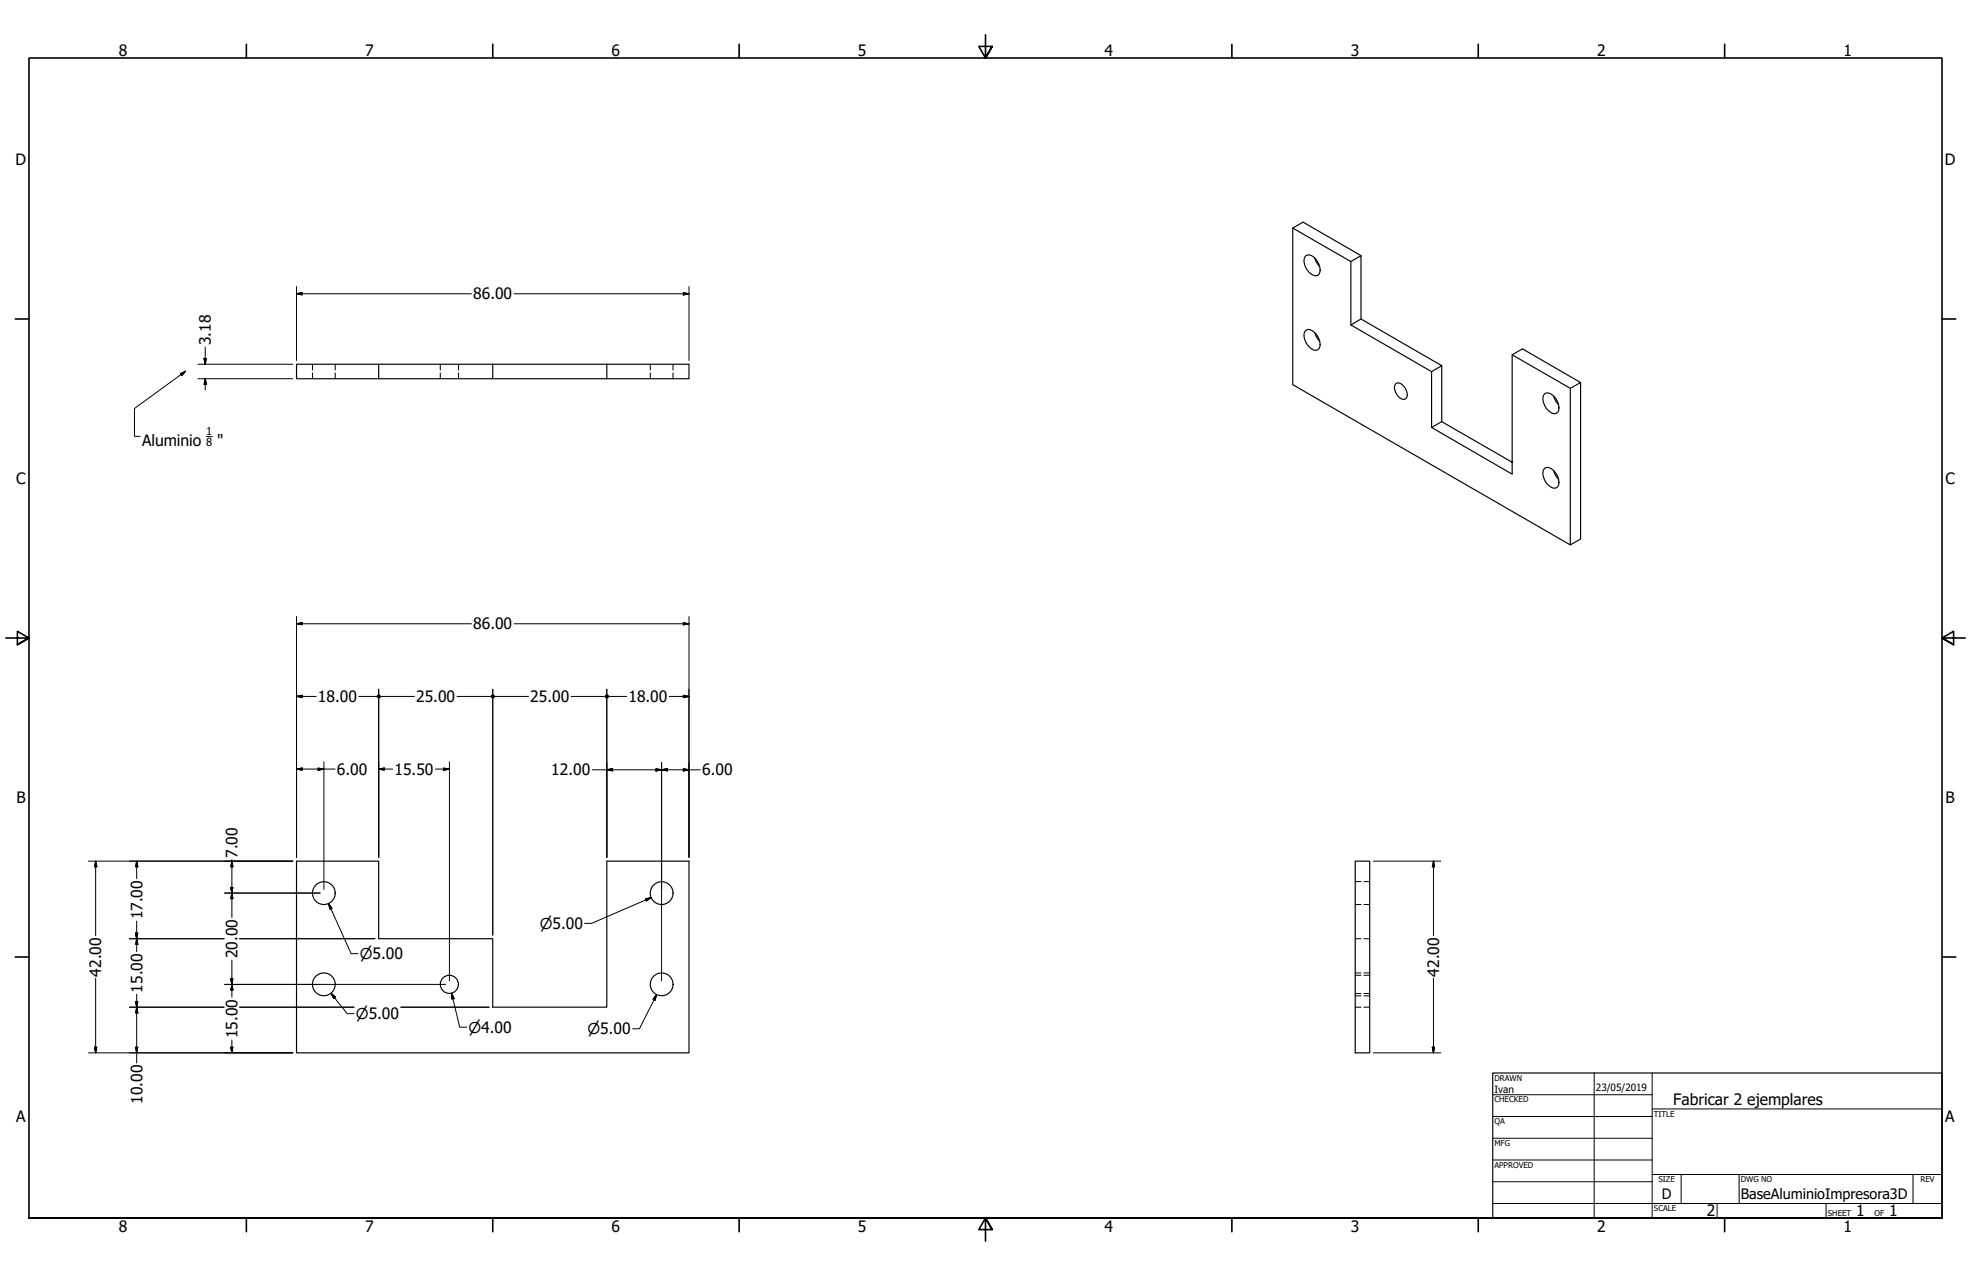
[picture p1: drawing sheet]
<svg xmlns="http://www.w3.org/2000/svg" width="864mm" height="559mm" viewBox="0 0 864 559" stroke-linecap="round" stroke-linejoin="round" font-family="sans-serif">
<!-- layer: Visible (ANSI) -->
<g fill="none" stroke="#000" stroke-width=".51">
<path d="M566.4 99.9v68.6l121.6 70.1v-68.5M572.1 112a4 4 0 0 1 5.2 2.6 4.5 4.5 0 0 1 0 6 4.8 4.8 0 0 1-5.2-3.4 4.7 4.7 0 0 1 0-5.2zM576.1 113l.8 2.1 1.3 1.7M596.3 112l-25.4-14.7-4.5 2.6 25.5 14.7M596.3 139.7v-27.7l-4.4 2.6v27.7M165.9 159.5h100M215.9 159.5v6.4h-50v-6.4h-36v6.4h36M265.9 159.5v6.4h-50M265.9 159.5h36v6.4h-36M572.1 144.7a3.2 3.2 0 0 1 4.4 1.5 6 6 0 0 1 1.4 6.5 2.27 2.27 0 0 1-3.2 .1 7.1 7.1 0 0 1-3.1-7.4zM576.1 145.7l.8 2 1.3 1.8M591.9 142.3l4.4-2.6 35.4 20.4-4.4 2.7z"/>
<path d="M662.6 155.4l25.4 14.7 4.5-2.6-25.4-14.7-4.5 2.6v52.2l-35.3-20.4 4.4-2.5 30.9 17.7M611.5 168.1a2.29 2.29 0 0 1 3.2 .6 4.9 4.9 0 0 1 1.4 5.9 3.5 3.5 0 0 1-4.6-2.7 3.4 3.4 0 0 1 0-3.8zM627.3 162.8v24.4M631.7 160.1v24.6M676.8 172.5a3.2 3.2 0 0 1 4.4 1.4 6 6 0 0 1 1.4 6.6 2.27 2.27 0 0 1-3.3 0 6.9 6.9 0 0 1-3-7.4zM680.7 173.4l.8 2.1 1.4 1.7M692.5 167.5v68.6l-4.5 2.5M676.8 205.1a3.2 3.2 0 0 1 4.4 1.5 6 6 0 0 1 1.4 6.5 2.27 2.27 0 0 1-3.3 .1 6.9 6.9 0 0 1-3-7.5zM680.7 206.1l.8 2 1.4 1.8M129.9 377.1h36v34h50v30h50v-64h36v84h-172zM593.8 377.1h6.3v84h-6.3z"/>
<circle cx="141.9" cy="391.1" r="5"/>
<circle cx="289.9" cy="391.1" r="5"/>
<circle cx="141.9" cy="431.1" r="5"/>
<circle cx="196.9" cy="431.1" r="4"/>
<circle cx="289.9" cy="431.1" r="5"/>
</g>
<!-- layer: Hidden (ANSI) -->
<g fill="none" stroke="#000" stroke-width=".44">
<path d="M136.9 159.5v2.6M146.9 159.5v2.6M192.9 159.5v2.6M200.9 159.5v2.6M284.9 159.5v2.6M294.9 159.5v2.6M136.9 163.3v2.6M146.9 163.3v2.6M192.9 163.3v2.6M200.9 163.3v2.6M284.9 163.3v2.6M294.9 163.3v2.6"/>
<path d="M593.8 396.1h2.5M593.8 386.1h2.5M597.6 396.1h2.5M597.6 386.1h2.5M593.8 411.1h2.5M597.6 411.1h2.5M593.8 436.1h2.5M593.8 426.1h2.5M593.8 435.1h2.5M593.8 427.1h2.5M597.6 436.1h2.5M597.6 426.1h2.5"/>
<path d="M597.6 435.1h2.5M597.6 427.1h2.5M593.8 441.1h2.5M597.6 441.1h2.5"/>
</g>
<!-- layer: Border (ANSI) -->
<g fill="none" stroke="#000" stroke-width=".7">
<path d="M107.9 19.4v6M215.9 19.4v6M323.8 19.4v6M431.8 15.2v10.2l-2.9-5.1h5.8l-2.9 5.1 2.9-5.1M539.8 19.4v6M647.7 19.4v6M755.6 19.4v6M6.7 139.7h6M850.9 139.7h6M2.5 279.4h10.2l-5.1-2.9v5.8l5.1-2.9-5.1 2.9M861.1 279.4h-10.2l5.1-2.9v5.8l-5.1-2.9 5.1 2.9M6.7 419.1h6"/>
<path d="M850.9 419.1h6M12.7 533.4v-508h838.2v508h-838.2h838.2M107.9 533.4v6M215.9 533.4v6M323.8 533.4v6M434.7 538.5l-2.9-5.1 2.9 5.1h-5.8l2.9-5.1v10.2M539.8 533.4v6M647.7 533.4v6M755.6 533.4v6"/>
</g>
<!-- layer: Title (ANSI) -->
<g fill="none" stroke="#000" stroke-width=".44">
<path d="M654 479.4h69.9M698.5 469.9v63.5M723.9 469.9v63.5M654 488.9h69.9M654 498.5h69.9M723.9 485.6h127M654 508h69.9M654 517.5h69.9M723.9 514.3h127M736.6 514.3v12.7M762 514.3v12.7M838.2 514.3v12.7"/>
<path d="M654 527h196.9M752.3 527v6.4M800.1 527v6.4"/>
</g>
<path d="M654 469.9h196.9v63.5h-196.9z" fill="none" stroke="#000" stroke-width=".51"/>
<!-- layer: Dimension (ANSI) -->
<g fill="none" stroke="#000" stroke-width=".44">
<path d="M129.9 128.7l2.5-.6v1.1zM129.9 125.5v32.4M129.9 128.7h76.7M225.2 128.7h76.7M299.4 128.1l2.5 .6-2.5 .5zM301.9 125.5v32.4M86.7 159.5h41.6M89.4 157h1l-.5 2.5zM89.9 152v7.5M86.7 165.9h41.6M89.9 165.9l.5 2.4h-1zM89.9 165.9v4.9"/>
<path d="M129.9 273.2l2.5-.5v.9zM129.9 273.2h76.7M129.9 270v105.5M225.2 273.2h76.7M299.4 272.7l2.5 .5-2.5 .4zM301.9 270v105.5M129.9 305l2.5-.5v1zM129.9 305h8.7M157.2 305h8.1M165.9 301.8v73.7M166.5 305h15M200.3 305h15"/>
<path d="M215.9 301.8v107.7M216.5 305h15.1M250.3 305h15M265.9 301.8v73.7M266.5 305h8.1M293.2 305h8.7M299.4 304.5l2.5 .5-2.5 .5zM129.9 336.8l2.5-.4v.9zM129.9 336.8h16.9M139.4 336.4l2.5 .4-2.5 .5zM141.9 333.6v55.9M165.9 336.8l2.5-.4v.9z"/>
<path d="M165.9 336.8h6.2M190.8 336.8h6.1M194.4 336.4l2.5 .4-2.5 .5zM196.9 333.6v95.9M259.5 337.1h47.3M265.9 337.1l2.5-.5v1zM287.4 336.6l2.5 .5-2.5 .5zM289.9 337.1l2.5-.5v1zM289.9 333.9v95.6M299.4 336.6l2.5 .5-2.5 .5zM38.7 377.1h89.6M41.9 377.1l.5 2.5h-1z"/>
<path d="M41.9 377.1v32.7M59.9 377.1l.5 2.5h-1zM59.9 377.1v7.6M101.6 377.1l.4 2.5h-.9zM101.6 376.5v25.3M601.7 377.1h29.6M628.1 377.1l.5 2.5h-1zM628.1 377.1v32.7M98.4 391.1h41.9M101.1 388.6h.9l-.4 2.5zM101.6 391.1l.4 2.5h-.9zM144 395.7l1.4 2.1-.9 .3z"/>
<path d="M144 395.7l9.9 21.9h2.9M282.8 393.6l2.5-.5-2.1 1.4zM285.3 393.1l-26.1 11.3h-3M56.7 411.1h41.5M59.4 408.6h1l-.5 2.5zM59.9 411.1l.5 2.5h-1zM59.9 403.4v13.4M105 411.1h59.3M41.9 428.4v32.7M59.4 438.6h1l-.5 2.5zM59.9 435.4v30.1M98.4 431.1h96.9"/>
<path d="M101.1 428.6h.9l-.4 2.5zM101.6 431.1l.4 2.5h-.9zM101.6 420.4v16.4M145 435l1.9 1.6-.7 .7zM145 435l7.1 8.9h3M197.9 435l1 2.3-1 .2zM197.9 435l3.5 14.8h3.1M287.7 435.5l-.7 2.5-.9-.4zM287.7 435.5l-7.5 15h-3M628.1 428.4v32.7M41.4 458.6h1l-.5 2.5zM56.7 441.1h41.5"/>
<path d="M59.4 458.6h1l-.5 2.5zM59.9 441.1l.5 2.5h-1zM101.1 458.6h.9l-.4 2.5zM101.6 455.4v5.7M105 441.1h50.1M175.6 441.1h38.7M627.6 458.6h1l-.5 2.5zM38.7 461.1h89.6M601.7 461.1h29.6"/>
</g>
<g fill="#000" stroke="#000" stroke-width=".44">
<path d="M129.9 128.7l2.5-.6zM129.9 128.7l2.5-.6v1.1zM299.4 129.2l2.5-.5zM299.4 128.1l2.5 .6-2.5 .5zM89.4 157l.5 2.5zM89.4 157h1l-.5 2.5zM89.9 165.9l.5 2.4zM89.9 165.9l.5 2.4h-1zM129.9 273.2l2.5-.5zM129.9 273.2l2.5-.5v.9zM299.4 273.6l2.5-.4zM299.4 272.7l2.5 .5-2.5 .4z"/>
<path d="M129.9 305l2.5-.5zM129.9 305l2.5-.5v1zM165.3 305l.6 .6zM165.3 305l1.1 .4-.5 .2zM165.3 305h1.2l-.1 .4zM165.3 305l1.1-.5 .1 .5zM165.9 304.4l.5 .1-1.1 .5zM165.5 304.5l.4-.1-.6 .6zM165.5 304.5l-.2 .5zM165.9 304.4l.6 .6zM165.5 304.5l.4-.1 .6 .6zM165.5 304.5l1 .5h-1.2z"/>
<path d="M165.3 305h1.2l-1 .4zM165.5 305.4l1-.4-.6 .6zM166.5 305l-.6 .6zM166.5 305l-.1 .4zM215.3 305l.6 .6zM215.3 305l1 .4-.4 .2zM215.3 305h1.2l-.2 .4zM215.3 305l1-.5 .2 .5zM215.9 304.4l.4 .1-1 .5zM215.5 304.5l.4-.1-.6 .6zM215.5 304.5l-.2 .5zM215.9 304.4l.6 .6z"/>
<path d="M215.5 304.5l.4-.1 .6 .6zM215.5 304.5l1 .5h-1.2zM215.3 305h1.2l-1 .4zM215.5 305.4l1-.4-.6 .6zM216.5 305l-.6 .6zM216.5 305l-.2 .4zM265.3 305l.6 .6zM265.3 305l1 .4-.4 .2zM265.3 305h1.2l-.2 .4zM265.3 305l1-.5 .2 .5zM265.9 304.4l.4 .1-1 .5zM265.4 304.5l.5-.1-.6 .6z"/>
<path d="M265.4 304.5l-.1 .5zM265.9 304.4l.6 .6zM265.4 304.5l.5-.1 .6 .6zM265.4 304.5l1.1 .5h-1.2zM265.3 305h1.2l-1.1 .4zM265.4 305.4l1.1-.4-.6 .6zM265.9 305.6l.6-.6zM266.5 305l-.2 .4zM299.4 305.5l2.5-.5zM299.4 304.5l2.5 .5-2.5 .5zM129.9 336.8l2.5-.4zM129.9 336.8l2.5-.4v.9z"/>
<path d="M139.4 337.3l2.5-.5zM139.4 336.4l2.5 .4-2.5 .5zM165.9 336.8l2.5-.4zM165.9 336.8l2.5-.4v.9zM194.4 337.3l2.5-.5zM194.4 336.4l2.5 .4-2.5 .5zM265.9 337.1l2.5-.5zM265.9 337.1l2.5-.5v1zM287.4 337.6l2.5-.5zM287.4 336.6l2.5 .5-2.5 .5zM289.9 337.1l2.5-.5zM289.9 337.1l2.5-.5v1z"/>
<path d="M299.4 337.6l2.5-.5zM299.4 336.6l2.5 .5-2.5 .5zM41.9 377.1l.5 2.5zM41.9 377.1l.5 2.5h-1zM59.9 377.1l.5 2.5zM59.9 377.1l.5 2.5h-1zM101.6 377.1l.4 2.5zM101.6 377.1l.4 2.5h-.9zM628.1 377.1l.5 2.5zM628.1 377.1l.5 2.5h-1zM101.1 388.6l.5 2.5zM101.1 388.6h.9l-.4 2.5z"/>
<path d="M101.6 391.1l.4 2.5zM101.6 391.1l.4 2.5h-.9zM144 395.7l1.4 2.1zM144 395.7l1.4 2.1-.9 .3zM283.2 394.5l2.1-1.4zM282.8 393.6l2.5-.5-2.1 1.4zM59.4 408.6l.5 2.5zM59.4 408.6h1l-.5 2.5zM59.9 411.1l.5 2.5zM59.9 411.1l.5 2.5h-1zM59.4 438.6l.5 2.5zM59.4 438.6h1l-.5 2.5z"/>
<path d="M101.1 428.6l.5 2.5zM101.1 428.6h.9l-.4 2.5zM101.6 431.1l.4 2.5zM101.6 431.1l.4 2.5h-.9zM145 435l1.9 1.6zM145 435l1.9 1.6-.7 .7zM197.9 435l1 2.3zM197.9 435l1 2.3-1 .2zM287.7 435.5l-.7 2.5zM287.7 435.5l-.7 2.5-.9-.4zM41.4 458.6l.5 2.5zM41.4 458.6h1l-.5 2.5z"/>
<path d="M59.4 458.6l.5 2.5zM59.4 458.6h1l-.5 2.5zM59.9 441.1l.5 2.5zM59.9 441.1l.5 2.5h-1zM101.1 458.6l.5 2.5zM101.1 458.6h.9l-.4 2.5zM627.6 458.6l.5 2.5zM627.6 458.6h1l-.5 2.5z"/>
</g>
<!-- layer: Symbol (ANSI) -->
<path d="M79 163.6l2.3-1-1.7 1.9zM81.3 162.6l-22.4 16.3v12.2h2.5M90.4 191.2h2.6" fill="none" stroke="#000" stroke-width=".44"/>
<path d="M81.3 162.6l-1.7 1.9zM79 163.6l2.3-1-1.7 1.9z" fill="#000" stroke="#000" stroke-width=".44"/>
<g font-size="6.9">
<text x="52.1" y="24.4">8</text>
<text x="160" y="24.4">7</text>
<text x="268" y="24.4">6</text>
<text x="375.9" y="24.4">5</text>
<text x="483.9" y="24.4">4</text>
<text x="591.8" y="24.4">3</text>
<text x="699.8" y="24.4">2</text>
<text x="807.7" y="24.4">1</text>
<text x="6.9" y="72.3">D</text>
<text x="852.1" y="72.3">D</text>
<text x="207.3" y="131.1">86.00</text>
<text x="92.4" y="151.3" transform="rotate(-90 92.4 151.3)">3.18</text>
<text x="62.2" y="195.3">Aluminio</text>
<text x="95.2" y="195.3">&quot;</text>
<text x="7.1" y="212">C</text>
<text x="852.4" y="212">C</text>
<text x="207.3" y="275.7">86.00</text>
<text x="139.3" y="307.5">18.00</text>
<text x="182.4" y="307.5">25.00</text>
<text x="232.3" y="307.5">25.00</text>
<text x="275.3" y="307.5">18.00</text>
<text x="147.6" y="339.3">6.00</text>
<text x="172.8" y="339.3">15.50</text>
<text x="241.6" y="339.6">12.00</text>
<text x="307.7" y="339.6">6.00</text>
<text x="7.2" y="351.7">B</text>
<text x="852.4" y="351.7">B</text>
<text x="104.1" y="375.7" transform="rotate(-90 104.1 375.7)">7.00</text>
<text x="62.4" y="402.7" transform="rotate(-90 62.4 402.7)">17.00</text>
<text x="104.1" y="419.7" transform="rotate(-90 104.1 419.7)">20.00</text>
<text x="44.4" y="427.7" transform="rotate(-90 44.4 427.7)">42.00</text>
<text x="630.6" y="427.7" transform="rotate(-90 630.6 427.7)">42.00</text>
<text x="62.4" y="434.7" transform="rotate(-90 62.4 434.7)">15.00</text>
<text x="104.1" y="454.7" transform="rotate(-90 104.1 454.7)">15.00</text>
<text x="62.4" y="483.4" transform="rotate(-90 62.4 483.4)">10.00</text>
<text x="733.2" y="483.7">Fabricar 2 ejemplares</text>
<text x="7.1" y="491.4">A</text>
<text x="852.3" y="491.4">A</text>
<text x="747.8" y="532.6">2</text>
<text x="813.2" y="532.6">1</text>
<text x="827.8" y="532.6">1</text>
<text x="52.1" y="539.4">8</text>
<text x="160" y="539.4">7</text>
<text x="268" y="539.4">6</text>
<text x="375.9" y="539.4">5</text>
<text x="483.9" y="539.4">4</text>
<text x="591.8" y="539.4">3</text>
<text x="699.8" y="539.4">2</text>
<text x="807.7" y="539.4">1</text>
</g>
<g font-size="6.5">
<text x="236.5" y="406.8">⌀5.00</text>
<text x="157.7" y="420.1">⌀5.00</text>
<text x="155.9" y="446.3">⌀5.00</text>
<text x="205.2" y="452.2">⌀4.00</text>
<text x="257.4" y="452.9">⌀5.00</text>
</g>
<g font-size="6.3">
<text x="728.1" y="524.9">D</text>
<text x="762.8" y="525">BaseAluminioImpresora3D</text>
</g>
<g font-size="4.8">
<text x="90.4" y="190.6">1</text>
<text x="90.4" y="195.3">8</text>
</g>
<g font-size="4.4">
<text x="654.8" y="478.6">Ivan</text>
<text x="699.3" y="478">23/05/2019</text>
</g>
<g font-size="3.5">
<text x="654.8" y="473.2">DRAWN</text>
<text x="654.8" y="482.8">CHECKED</text>
<text x="724.7" y="488.9">TITLE</text>
<text x="654.8" y="492.3">QA</text>
<text x="654.8" y="501.8">MFG</text>
<text x="654.8" y="511.4">APPROVED</text>
<text x="726.7" y="517.7">SIZE</text>
<text x="762.8" y="517.7">DWG NO</text>
<text x="841.4" y="517.7">REV</text>
<text x="724.7" y="530.4">SCALE</text>
<text x="800.9" y="532.6">SHEET</text>
<text x="821.3" y="532.6">OF</text>
</g>
</svg>
